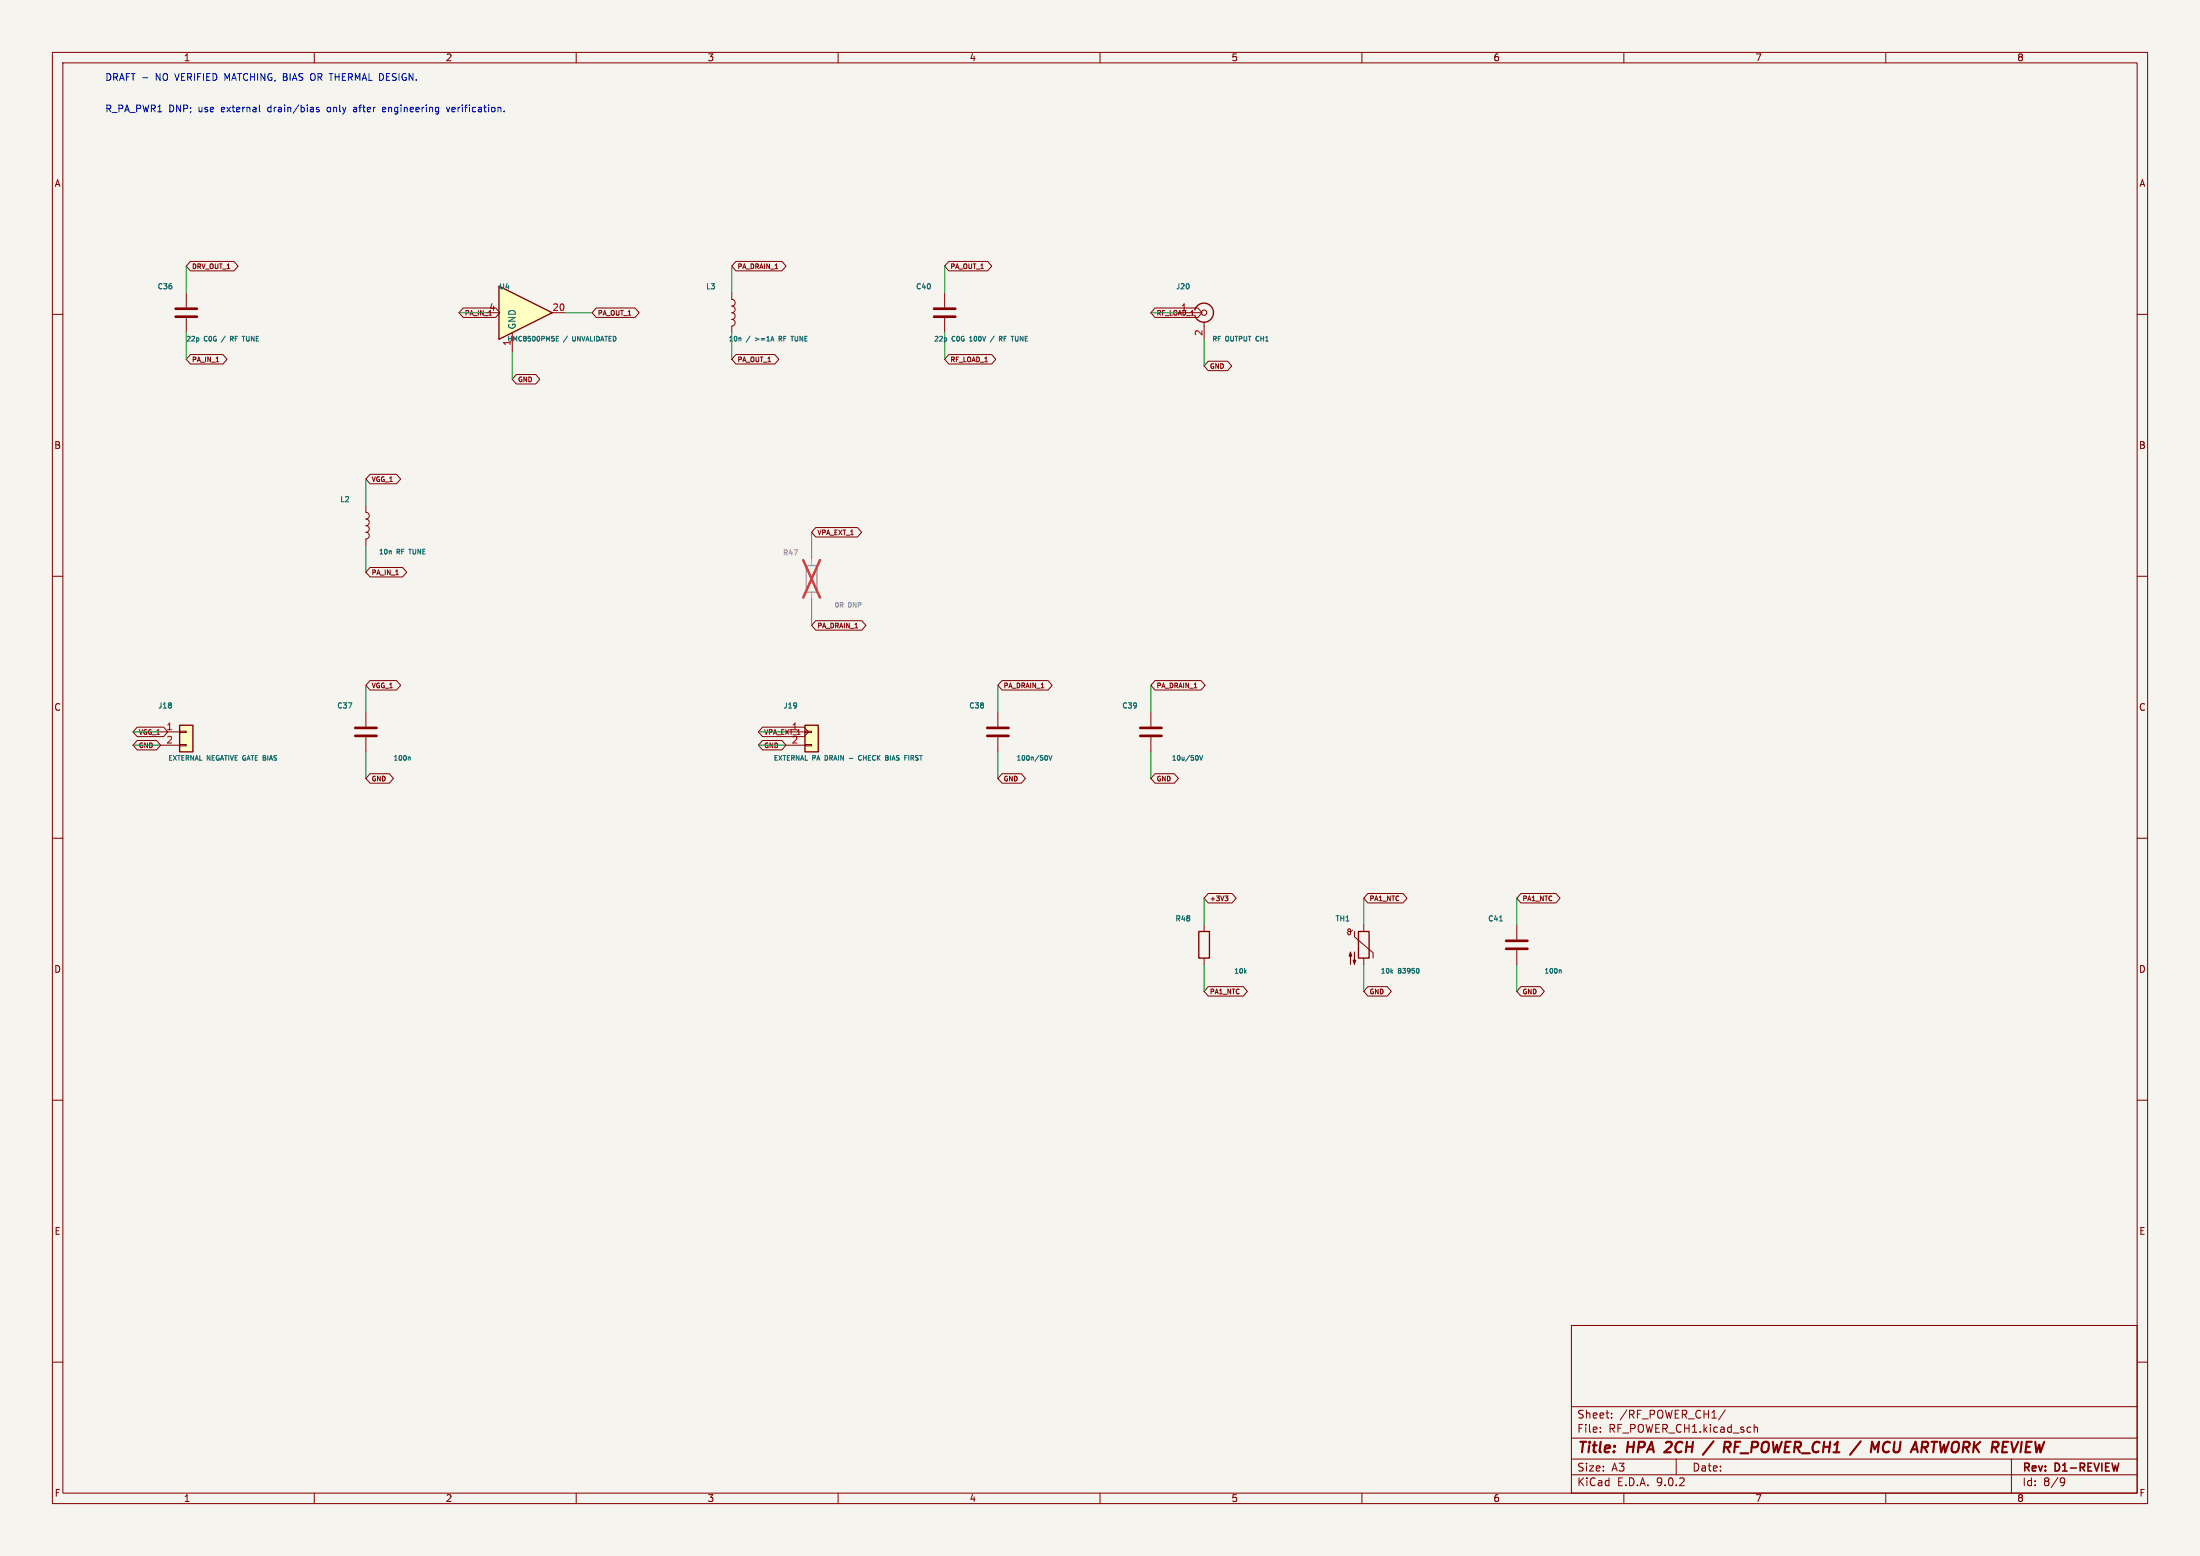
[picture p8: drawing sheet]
(kicad_sch (version 20250114) (generator "eeschema") (paper "A3") (title_block (title "HPA 2CH / RF_POWER_CH1 / MCU ARTWORK REVIEW") (rev "D1-REVIEW")) (lib_symbols
(symbol "Device:C" (pin_numbers (hide yes)) (pin_names (offset 0.254)) (exclude_from_sim no) (in_bom yes) (on_board yes) (property "Reference" "C" (at 0.635 2.54 0) (effects (font (size 1.27 1.27)) (justify left))) (property "Value" "C" (at 0.635 -2.54 0) (effects (font (size 1.27 1.27)) (justify left))) (property "Footprint" "" (at 0.9652 -3.81 0) (effects (font (size 1.27 1.27)) (hide yes))) (property "Datasheet" "~" (at 0 0 0) (effects (font (size 1.27 1.27)) (hide yes))) (property "Description" "Unpolarized capacitor" (at 0 0 0) (effects (font (size 1.27 1.27)) (hide yes))) (property "ki_keywords" "cap capacitor" (at 0 0 0) (effects (font (size 1.27 1.27)) (hide yes))) (property "ki_fp_filters" "C_*" (at 0 0 0) (effects (font (size 1.27 1.27)) (hide yes))) (symbol "C_0_1" (polyline (pts (xy -2.032 0.762) (xy 2.032 0.762)) (stroke (width 0.508) (type default)) (fill (type none))) (polyline (pts (xy -2.032 -0.762) (xy 2.032 -0.762)) (stroke (width 0.508) (type default)) (fill (type none)))) (symbol "C_1_1" (pin passive line (at 0 3.81 270) (length 2.794) (name "~" (effects (font (size 1.27 1.27)))) (number "1" (effects (font (size 1.27 1.27))))) (pin passive line (at 0 -3.81 90) (length 2.794) (name "~" (effects (font (size 1.27 1.27)))) (number "2" (effects (font (size 1.27 1.27)))))) (embedded_fonts no))
(symbol "RF_Amplifier:HMC8500PM5E" (property "Reference" "U" (at 0 6.35 0) (effects (font (size 1.27 1.27)) (justify left))) (property "Value" "HMC8500PM5E" (at 0 3.81 0) (effects (font (size 1.27 1.27)) (justify left))) (property "Footprint" "Package_CSP:LFCSP-32-1EP_5x5mm_P0.5mm_EP3.1x3.1mm" (at -1.27 0 0) (effects (font (size 1.27 1.27)) (hide yes))) (property "Datasheet" "https://www.analog.com/media/en/technical-documentation/data-sheets/HMC8500PM5E.pdf" (at -1.27 0 0) (effects (font (size 1.27 1.27)) (hide yes))) (property "Description" "10 W (40 dBm), 0.01 GHz to 2.8 GHz, GaN Power Amplifier, LFCSP-32" (at 0 0 0) (effects (font (size 1.27 1.27)) (hide yes))) (property "ki_keywords" "RF Amplifier" (at 0 0 0) (effects (font (size 1.27 1.27)) (hide yes))) (property "ki_fp_filters" "LFCSP*1EP*5x5mm*P0.5mm*" (at 0 0 0) (effects (font (size 1.27 1.27)) (hide yes))) (exclude_from_sim no) (in_bom yes) (on_board yes) (embedded_fonts no) (symbol "HMC8500PM5E_1_1" (polyline (pts (xy 5.08 0) (xy -5.08 5.08) (xy -5.08 -5.08) (xy 5.08 0)) (stroke (width 0.254) (type default)) (fill (type background))) (pin input line (at -7.62 0 0) (length 2.54) (name "~" (effects (font (size 1.27 1.27)))) (number "4" (effects (font (size 1.27 1.27))))) (pin input line (at -7.62 0 0) (length 2.54) (hide yes) (name "~" (effects (font (size 1.27 1.27)))) (number "5" (effects (font (size 1.27 1.27))))) (pin power_in line (at -2.54 -7.62 90) (length 3.81) (name "GND" (effects (font (size 1.27 1.27)))) (number "1" (effects (font (size 1.27 1.27))))) (pin passive line (at -2.54 -7.62 90) (length 3.81) (hide yes) (name "GND" (effects (font (size 1.27 1.27)))) (number "10" (effects (font (size 1.27 1.27))))) (pin passive line (at -2.54 -7.62 90) (length 3.81) (hide yes) (name "GND" (effects (font (size 1.27 1.27)))) (number "11" (effects (font (size 1.27 1.27))))) (pin passive line (at -2.54 -7.62 90) (length 3.81) (hide yes) (name "GND" (effects (font (size 1.27 1.27)))) (number "12" (effects (font (size 1.27 1.27))))) (pin passive line (at -2.54 -7.62 90) (length 3.81) (hide yes) (name "GND" (effects (font (size 1.27 1.27)))) (number "13" (effects (font (size 1.27 1.27))))) (pin passive line (at -2.54 -7.62 90) (length 3.81) (hide yes) (name "GND" (effects (font (size 1.27 1.27)))) (number "14" (effects (font (size 1.27 1.27))))) (pin passive line (at -2.54 -7.62 90) (length 3.81) (hide yes) (name "GND" (effects (font (size 1.27 1.27)))) (number "15" (effects (font (size 1.27 1.27))))) (pin passive line (at -2.54 -7.62 90) (length 3.81) (hide yes) (name "GND" (effects (font (size 1.27 1.27)))) (number "16" (effects (font (size 1.27 1.27))))) (pin passive line (at -2.54 -7.62 90) (length 3.81) (hide yes) (name "GND" (effects (font (size 1.27 1.27)))) (number "17" (effects (font (size 1.27 1.27))))) (pin passive line (at -2.54 -7.62 90) (length 3.81) (hide yes) (name "GND" (effects (font (size 1.27 1.27)))) (number "18" (effects (font (size 1.27 1.27))))) (pin passive line (at -2.54 -7.62 90) (length 3.81) (hide yes) (name "GND" (effects (font (size 1.27 1.27)))) (number "19" (effects (font (size 1.27 1.27))))) (pin passive line (at -2.54 -7.62 90) (length 3.81) (hide yes) (name "GND" (effects (font (size 1.27 1.27)))) (number "2" (effects (font (size 1.27 1.27))))) (pin passive line (at -2.54 -7.62 90) (length 3.81) (hide yes) (name "GND" (effects (font (size 1.27 1.27)))) (number "22" (effects (font (size 1.27 1.27))))) (pin passive line (at -2.54 -7.62 90) (length 3.81) (hide yes) (name "GND" (effects (font (size 1.27 1.27)))) (number "23" (effects (font (size 1.27 1.27))))) (pin passive line (at -2.54 -7.62 90) (length 3.81) (hide yes) (name "GND" (effects (font (size 1.27 1.27)))) (number "24" (effects (font (size 1.27 1.27))))) (pin passive line (at -2.54 -7.62 90) (length 3.81) (hide yes) (name "GND" (effects (font (size 1.27 1.27)))) (number "25" (effects (font (size 1.27 1.27))))) (pin passive line (at -2.54 -7.62 90) (length 3.81) (hide yes) (name "GND" (effects (font (size 1.27 1.27)))) (number "26" (effects (font (size 1.27 1.27))))) (pin passive line (at -2.54 -7.62 90) (length 3.81) (hide yes) (name "GND" (effects (font (size 1.27 1.27)))) (number "27" (effects (font (size 1.27 1.27))))) (pin passive line (at -2.54 -7.62 90) (length 3.81) (hide yes) (name "GND" (effects (font (size 1.27 1.27)))) (number "28" (effects (font (size 1.27 1.27))))) (pin passive line (at -2.54 -7.62 90) (length 3.81) (hide yes) (name "GND" (effects (font (size 1.27 1.27)))) (number "29" (effects (font (size 1.27 1.27))))) (pin passive line (at -2.54 -7.62 90) (length 3.81) (hide yes) (name "GND" (effects (font (size 1.27 1.27)))) (number "3" (effects (font (size 1.27 1.27))))) (pin passive line (at -2.54 -7.62 90) (length 3.81) (hide yes) (name "GND" (effects (font (size 1.27 1.27)))) (number "30" (effects (font (size 1.27 1.27))))) (pin passive line (at -2.54 -7.62 90) (length 3.81) (hide yes) (name "GND" (effects (font (size 1.27 1.27)))) (number "31" (effects (font (size 1.27 1.27))))) (pin passive line (at -2.54 -7.62 90) (length 3.81) (hide yes) (name "GND" (effects (font (size 1.27 1.27)))) (number "32" (effects (font (size 1.27 1.27))))) (pin passive line (at -2.54 -7.62 90) (length 3.81) (hide yes) (name "GND" (effects (font (size 1.27 1.27)))) (number "33" (effects (font (size 1.27 1.27))))) (pin passive line (at -2.54 -7.62 90) (length 3.81) (hide yes) (name "GND" (effects (font (size 1.27 1.27)))) (number "6" (effects (font (size 1.27 1.27))))) (pin passive line (at -2.54 -7.62 90) (length 3.81) (hide yes) (name "GND" (effects (font (size 1.27 1.27)))) (number "7" (effects (font (size 1.27 1.27))))) (pin passive line (at -2.54 -7.62 90) (length 3.81) (hide yes) (name "GND" (effects (font (size 1.27 1.27)))) (number "8" (effects (font (size 1.27 1.27))))) (pin passive line (at -2.54 -7.62 90) (length 3.81) (hide yes) (name "GND" (effects (font (size 1.27 1.27)))) (number "9" (effects (font (size 1.27 1.27))))) (pin output line (at 7.62 0 180) (length 2.54) (name "~" (effects (font (size 1.27 1.27)))) (number "20" (effects (font (size 1.27 1.27))))) (pin passive line (at 7.62 0 180) (length 2.54) (hide yes) (name "~" (effects (font (size 1.27 1.27)))) (number "21" (effects (font (size 1.27 1.27)))))))
(symbol "Device:L" (pin_numbers (hide yes)) (pin_names (offset 1.016) (hide yes)) (exclude_from_sim no) (in_bom yes) (on_board yes) (property "Reference" "L" (at -1.27 0 90) (effects (font (size 1.27 1.27)))) (property "Value" "L" (at 1.905 0 90) (effects (font (size 1.27 1.27)))) (property "Footprint" "" (at 0 0 0) (effects (font (size 1.27 1.27)) (hide yes))) (property "Datasheet" "~" (at 0 0 0) (effects (font (size 1.27 1.27)) (hide yes))) (property "Description" "Inductor" (at 0 0 0) (effects (font (size 1.27 1.27)) (hide yes))) (property "ki_keywords" "inductor choke coil reactor magnetic" (at 0 0 0) (effects (font (size 1.27 1.27)) (hide yes))) (property "ki_fp_filters" "Choke_* *Coil* Inductor_* L_*" (at 0 0 0) (effects (font (size 1.27 1.27)) (hide yes))) (symbol "L_0_1" (arc (start 0 2.54) (mid 0.6323 1.905) (end 0 1.27) (stroke (width 0) (type default)) (fill (type none))) (arc (start 0 1.27) (mid 0.6323 0.635) (end 0 0) (stroke (width 0) (type default)) (fill (type none))) (arc (start 0 0) (mid 0.6323 -0.635) (end 0 -1.27) (stroke (width 0) (type default)) (fill (type none))) (arc (start 0 -1.27) (mid 0.6323 -1.905) (end 0 -2.54) (stroke (width 0) (type default)) (fill (type none)))) (symbol "L_1_1" (pin passive line (at 0 3.81 270) (length 1.27) (name "1" (effects (font (size 1.27 1.27)))) (number "1" (effects (font (size 1.27 1.27))))) (pin passive line (at 0 -3.81 90) (length 1.27) (name "2" (effects (font (size 1.27 1.27)))) (number "2" (effects (font (size 1.27 1.27)))))) (embedded_fonts no))
(symbol "Connector_Generic:Conn_01x02" (pin_names (offset 1.016) (hide yes)) (exclude_from_sim no) (in_bom yes) (on_board yes) (property "Reference" "J" (at 0 2.54 0) (effects (font (size 1.27 1.27)))) (property "Value" "Conn_01x02" (at 0 -5.08 0) (effects (font (size 1.27 1.27)))) (property "Footprint" "" (at 0 0 0) (effects (font (size 1.27 1.27)) (hide yes))) (property "Datasheet" "~" (at 0 0 0) (effects (font (size 1.27 1.27)) (hide yes))) (property "Description" "Generic connector, single row, 01x02, script generated (kicad-library-utils/schlib/autogen/connector/)" (at 0 0 0) (effects (font (size 1.27 1.27)) (hide yes))) (property "ki_keywords" "connector" (at 0 0 0) (effects (font (size 1.27 1.27)) (hide yes))) (property "ki_fp_filters" "Connector*:*_1x??_*" (at 0 0 0) (effects (font (size 1.27 1.27)) (hide yes))) (symbol "Conn_01x02_1_1" (rectangle (start -1.27 1.27) (end 1.27 -3.81) (stroke (width 0.254) (type default)) (fill (type background))) (rectangle (start -1.27 0.127) (end 0 -0.127) (stroke (width 0.1524) (type default)) (fill (type none))) (rectangle (start -1.27 -2.413) (end 0 -2.667) (stroke (width 0.1524) (type default)) (fill (type none))) (pin passive line (at -5.08 0 0) (length 3.81) (name "Pin_1" (effects (font (size 1.27 1.27)))) (number "1" (effects (font (size 1.27 1.27))))) (pin passive line (at -5.08 -2.54 0) (length 3.81) (name "Pin_2" (effects (font (size 1.27 1.27)))) (number "2" (effects (font (size 1.27 1.27)))))) (embedded_fonts no))
(symbol "Device:R" (pin_numbers (hide yes)) (pin_names (offset 0)) (exclude_from_sim no) (in_bom yes) (on_board yes) (property "Reference" "R" (at 2.032 0 90) (effects (font (size 1.27 1.27)))) (property "Value" "R" (at 0 0 90) (effects (font (size 1.27 1.27)))) (property "Footprint" "" (at -1.778 0 90) (effects (font (size 1.27 1.27)) (hide yes))) (property "Datasheet" "~" (at 0 0 0) (effects (font (size 1.27 1.27)) (hide yes))) (property "Description" "Resistor" (at 0 0 0) (effects (font (size 1.27 1.27)) (hide yes))) (property "ki_keywords" "R res resistor" (at 0 0 0) (effects (font (size 1.27 1.27)) (hide yes))) (property "ki_fp_filters" "R_*" (at 0 0 0) (effects (font (size 1.27 1.27)) (hide yes))) (symbol "R_0_1" (rectangle (start -1.016 -2.54) (end 1.016 2.54) (stroke (width 0.254) (type default)) (fill (type none)))) (symbol "R_1_1" (pin passive line (at 0 3.81 270) (length 1.27) (name "~" (effects (font (size 1.27 1.27)))) (number "1" (effects (font (size 1.27 1.27))))) (pin passive line (at 0 -3.81 90) (length 1.27) (name "~" (effects (font (size 1.27 1.27)))) (number "2" (effects (font (size 1.27 1.27)))))) (embedded_fonts no))
(symbol "Connector:Conn_Coaxial" (pin_names (offset 1.016) (hide yes)) (exclude_from_sim no) (in_bom yes) (on_board yes) (property "Reference" "J" (at 0.254 3.048 0) (effects (font (size 1.27 1.27)))) (property "Value" "Conn_Coaxial" (at 2.921 0 90) (effects (font (size 1.27 1.27)))) (property "Footprint" "" (at 0 0 0) (effects (font (size 1.27 1.27)) (hide yes))) (property "Datasheet" "~" (at 0 0 0) (effects (font (size 1.27 1.27)) (hide yes))) (property "Description" "coaxial connector (BNC, SMA, SMB, SMC, Cinch/RCA, LEMO, ...)" (at 0 0 0) (effects (font (size 1.27 1.27)) (hide yes))) (property "ki_keywords" "BNC SMA SMB SMC LEMO coaxial connector CINCH RCA MCX MMCX U.FL UMRF" (at 0 0 0) (effects (font (size 1.27 1.27)) (hide yes))) (property "ki_fp_filters" "*BNC* *SMA* *SMB* *SMC* *Cinch* *LEMO* *UMRF* *MCX* *U.FL*" (at 0 0 0) (effects (font (size 1.27 1.27)) (hide yes))) (symbol "Conn_Coaxial_0_1" (polyline (pts (xy -2.54 0) (xy -0.508 0)) (stroke (width 0) (type default)) (fill (type none))) (arc (start 1.778 0) (mid 0.222 -1.8079) (end -1.778 -0.508) (stroke (width 0.254) (type default)) (fill (type none))) (arc (start -1.778 0.508) (mid 0.2221 1.8084) (end 1.778 0) (stroke (width 0.254) (type default)) (fill (type none))) (circle (center 0 0) (radius 0.508) (stroke (width 0.2032) (type default)) (fill (type none))) (polyline (pts (xy 0 -2.54) (xy 0 -1.778)) (stroke (width 0) (type default)) (fill (type none)))) (symbol "Conn_Coaxial_1_1" (pin passive line (at -5.08 0 0) (length 2.54) (name "In" (effects (font (size 1.27 1.27)))) (number "1" (effects (font (size 1.27 1.27))))) (pin passive line (at 0 -5.08 90) (length 2.54) (name "Ext" (effects (font (size 1.27 1.27)))) (number "2" (effects (font (size 1.27 1.27)))))) (embedded_fonts no))
(symbol "Device:Thermistor_NTC" (pin_numbers (hide yes)) (pin_names (offset 0)) (exclude_from_sim no) (in_bom yes) (on_board yes) (property "Reference" "TH" (at -4.445 0 90) (effects (font (size 1.27 1.27)))) (property "Value" "Thermistor_NTC" (at 3.175 0 90) (effects (font (size 1.27 1.27)))) (property "Footprint" "" (at 0 1.27 0) (effects (font (size 1.27 1.27)) (hide yes))) (property "Datasheet" "~" (at 0 1.27 0) (effects (font (size 1.27 1.27)) (hide yes))) (property "Description" "Temperature dependent resistor, negative temperature coefficient" (at 0 0 0) (effects (font (size 1.27 1.27)) (hide yes))) (property "ki_keywords" "thermistor NTC resistor sensor RTD" (at 0 0 0) (effects (font (size 1.27 1.27)) (hide yes))) (property "ki_fp_filters" "*NTC* *Thermistor* PIN?ARRAY* bornier* *Terminal?Block* R_*" (at 0 0 0) (effects (font (size 1.27 1.27)) (hide yes))) (symbol "Thermistor_NTC_0_1" (arc (start -3.175 2.413) (mid -3.0506 2.3165) (end -3.048 2.159) (stroke (width 0) (type default)) (fill (type none))) (arc (start -3.048 2.794) (mid -2.9736 2.9736) (end -2.794 3.048) (stroke (width 0) (type default)) (fill (type none))) (arc (start -2.794 3.048) (mid -2.6144 2.9736) (end -2.54 2.794) (stroke (width 0) (type default)) (fill (type none))) (arc (start -2.794 2.54) (mid -2.9736 2.6144) (end -3.048 2.794) (stroke (width 0) (type default)) (fill (type none))) (arc (start -2.794 1.905) (mid -2.9736 1.9794) (end -3.048 2.159) (stroke (width 0) (type default)) (fill (type none))) (arc (start -2.54 2.159) (mid -2.6144 1.9794) (end -2.794 1.905) (stroke (width 0) (type default)) (fill (type none))) (arc (start -2.159 2.794) (mid -2.434 2.5608) (end -2.794 2.54) (stroke (width 0) (type default)) (fill (type none))) (polyline (pts (xy -2.54 2.159) (xy -2.54 2.794)) (stroke (width 0) (type default)) (fill (type none))) (polyline (pts (xy -2.54 -3.683) (xy -2.54 -1.397) (xy -2.794 -2.159) (xy -2.286 -2.159) (xy -2.54 -1.397) (xy -2.54 -1.651)) (stroke (width 0) (type default)) (fill (type outline))) (polyline (pts (xy -1.778 2.54) (xy -1.778 1.524) (xy 1.778 -1.524) (xy 1.778 -2.54)) (stroke (width 0) (type default)) (fill (type none))) (polyline (pts (xy -1.778 -1.397) (xy -1.778 -3.683) (xy -2.032 -2.921) (xy -1.524 -2.921) (xy -1.778 -3.683) (xy -1.778 -3.429)) (stroke (width 0) (type default)) (fill (type outline))) (rectangle (start -1.016 2.54) (end 1.016 -2.54) (stroke (width 0.254) (type default)) (fill (type none)))) (symbol "Thermistor_NTC_1_1" (pin passive line (at 0 3.81 270) (length 1.27) (name "~" (effects (font (size 1.27 1.27)))) (number "1" (effects (font (size 1.27 1.27))))) (pin passive line (at 0 -3.81 90) (length 1.27) (name "~" (effects (font (size 1.27 1.27)))) (number "2" (effects (font (size 1.27 1.27)))))) (embedded_fonts no)))
(symbol (lib_id "Device:C") (at 35.56 59.69 0) (unit 1) (in_bom yes) (on_board yes) (dnp no) (property "Reference" "C36" (at 31.560000000000002 54.69 0) (effects (font (size 1 1)))) (property "Value" "22p C0G / RF TUNE" (at 42.56 64.69 0) (effects (font (size .9 .9)))) (property "Footprint" "Capacitor_SMD:C_0603_1608Metric" (at 35.56 59.69 0) (effects (font (size 1 1)) (hide yes))) (pin "1") (pin "2"))
(wire (pts (xy 35.56 55.88) (xy 35.56 50.8)) (stroke (width 0) (type default)))
(global_label "DRV_OUT_1" (shape bidirectional) (at 35.56 50.8 0) (effects (font (size .9 .9)) (justify left)))
(wire (pts (xy 35.56 63.5) (xy 35.56 68.58)) (stroke (width 0) (type default)))
(global_label "PA_IN_1" (shape bidirectional) (at 35.56 68.58 0) (effects (font (size .9 .9)) (justify left)))
(symbol (lib_id "RF_Amplifier:HMC8500PM5E") (at 100.33 59.69 0) (unit 1) (in_bom yes) (on_board yes) (dnp no) (property "Reference" "U4" (at 96.33 54.69 0) (effects (font (size 1 1)))) (property "Value" "HMC8500PM5E / UNVALIDATED" (at 107.33 64.69 0) (effects (font (size .9 .9)))) (property "Footprint" "Package_CSP:LFCSP-32-1EP_5x5mm_P0.5mm_EP3.1x3.1mm" (at 100.33 59.69 0) (effects (font (size 1 1)) (hide yes))) (pin "4") (pin "5") (pin "1") (pin "10") (pin "11") (pin "12") (pin "13") (pin "14") (pin "15") (pin "16") (pin "17") (pin "18") (pin "19") (pin "2") (pin "22") (pin "23") (pin "24") (pin "25") (pin "26") (pin "27") (pin "28") (pin "29") (pin "3") (pin "30") (pin "31") (pin "32") (pin "33") (pin "6") (pin "7") (pin "8") (pin "9") (pin "20") (pin "21"))
(wire (pts (xy 92.71 59.69) (xy 87.63 59.69)) (stroke (width 0) (type default)))
(global_label "PA_IN_1" (shape bidirectional) (at 87.63 59.69 0) (effects (font (size .9 .9)) (justify left)))
(wire (pts (xy 97.79 67.31) (xy 97.79 72.39)) (stroke (width 0) (type default)))
(global_label "GND" (shape bidirectional) (at 97.79 72.39 0) (effects (font (size .9 .9)) (justify left)))
(wire (pts (xy 107.95 59.69) (xy 113.03 59.69)) (stroke (width 0) (type default)))
(global_label "PA_OUT_1" (shape bidirectional) (at 113.03 59.69 0) (effects (font (size .9 .9)) (justify left)))
(symbol (lib_id "Device:L") (at 69.85 100.33 0) (unit 1) (in_bom yes) (on_board yes) (dnp no) (property "Reference" "L2" (at 65.85 95.33 0) (effects (font (size 1 1)))) (property "Value" "10n RF TUNE" (at 76.85 105.33 0) (effects (font (size .9 .9)))) (property "Footprint" "Inductor_SMD:L_0805_2012Metric" (at 69.85 100.33 0) (effects (font (size 1 1)) (hide yes))) (pin "1") (pin "2"))
(wire (pts (xy 69.85 96.52) (xy 69.85 91.44)) (stroke (width 0) (type default)))
(global_label "VGG_1" (shape bidirectional) (at 69.85 91.44 0) (effects (font (size .9 .9)) (justify left)))
(wire (pts (xy 69.85 104.14) (xy 69.85 109.22)) (stroke (width 0) (type default)))
(global_label "PA_IN_1" (shape bidirectional) (at 69.85 109.22 0) (effects (font (size .9 .9)) (justify left)))
(symbol (lib_id "Connector_Generic:Conn_01x02") (at 35.56 139.7 0) (unit 1) (in_bom yes) (on_board yes) (dnp no) (property "Reference" "J18" (at 31.560000000000002 134.7 0) (effects (font (size 1 1)))) (property "Value" "EXTERNAL NEGATIVE GATE BIAS" (at 42.56 144.7 0) (effects (font (size .9 .9)))) (property "Footprint" "Connector_PinHeader_2.54mm:PinHeader_1x02_P2.54mm_Vertical" (at 35.56 139.7 0) (effects (font (size 1 1)) (hide yes))) (pin "1") (pin "2"))
(wire (pts (xy 30.48 139.7) (xy 25.4 139.7)) (stroke (width 0) (type default)))
(global_label "VGG_1" (shape bidirectional) (at 25.4 139.7 0) (effects (font (size .9 .9)) (justify left)))
(wire (pts (xy 30.48 142.24) (xy 25.4 142.24)) (stroke (width 0) (type default)))
(global_label "GND" (shape bidirectional) (at 25.4 142.24 0) (effects (font (size .9 .9)) (justify left)))
(symbol (lib_id "Device:C") (at 69.85 139.7 0) (unit 1) (in_bom yes) (on_board yes) (dnp no) (property "Reference" "C37" (at 65.85 134.7 0) (effects (font (size 1 1)))) (property "Value" "100n" (at 76.85 144.7 0) (effects (font (size .9 .9)))) (property "Footprint" "Capacitor_SMD:C_0603_1608Metric" (at 69.85 139.7 0) (effects (font (size 1 1)) (hide yes))) (pin "1") (pin "2"))
(wire (pts (xy 69.85 135.89) (xy 69.85 130.81)) (stroke (width 0) (type default)))
(global_label "VGG_1" (shape bidirectional) (at 69.85 130.81 0) (effects (font (size .9 .9)) (justify left)))
(wire (pts (xy 69.85 143.51) (xy 69.85 148.59)) (stroke (width 0) (type default)))
(global_label "GND" (shape bidirectional) (at 69.85 148.59 0) (effects (font (size .9 .9)) (justify left)))
(symbol (lib_id "Connector_Generic:Conn_01x02") (at 154.94 139.7 0) (unit 1) (in_bom yes) (on_board yes) (dnp no) (property "Reference" "J19" (at 150.94 134.7 0) (effects (font (size 1 1)))) (property "Value" "EXTERNAL PA DRAIN - CHECK BIAS FIRST" (at 161.94 144.7 0) (effects (font (size .9 .9)))) (property "Footprint" "Connector_PinHeader_2.54mm:PinHeader_1x02_P2.54mm_Vertical" (at 154.94 139.7 0) (effects (font (size 1 1)) (hide yes))) (pin "1") (pin "2"))
(wire (pts (xy 149.86 139.7) (xy 144.78 139.7)) (stroke (width 0) (type default)))
(global_label "VPA_EXT_1" (shape bidirectional) (at 144.78 139.7 0) (effects (font (size .9 .9)) (justify left)))
(wire (pts (xy 149.86 142.24) (xy 144.78 142.24)) (stroke (width 0) (type default)))
(global_label "GND" (shape bidirectional) (at 144.78 142.24 0) (effects (font (size .9 .9)) (justify left)))
(symbol (lib_id "Device:R") (at 154.94 110.49 0) (unit 1) (in_bom yes) (on_board yes) (dnp yes) (property "Reference" "R47" (at 150.94 105.49 0) (effects (font (size 1 1)))) (property "Value" "0R DNP" (at 161.94 115.49 0) (effects (font (size .9 .9)))) (property "Footprint" "Resistor_SMD:R_0603_1608Metric" (at 154.94 110.49 0) (effects (font (size 1 1)) (hide yes))) (pin "1") (pin "2"))
(wire (pts (xy 154.94 106.68) (xy 154.94 101.6)) (stroke (width 0) (type default)))
(global_label "VPA_EXT_1" (shape bidirectional) (at 154.94 101.6 0) (effects (font (size .9 .9)) (justify left)))
(wire (pts (xy 154.94 114.3) (xy 154.94 119.38)) (stroke (width 0) (type default)))
(global_label "PA_DRAIN_1" (shape bidirectional) (at 154.94 119.38 0) (effects (font (size .9 .9)) (justify left)))
(symbol (lib_id "Device:L") (at 139.7 59.69 0) (unit 1) (in_bom yes) (on_board yes) (dnp no) (property "Reference" "L3" (at 135.7 54.69 0) (effects (font (size 1 1)))) (property "Value" "10n / >=1A RF TUNE" (at 146.7 64.69 0) (effects (font (size .9 .9)))) (property "Footprint" "Inductor_SMD:L_0805_2012Metric" (at 139.7 59.69 0) (effects (font (size 1 1)) (hide yes))) (pin "1") (pin "2"))
(wire (pts (xy 139.7 55.88) (xy 139.7 50.8)) (stroke (width 0) (type default)))
(global_label "PA_DRAIN_1" (shape bidirectional) (at 139.7 50.8 0) (effects (font (size .9 .9)) (justify left)))
(wire (pts (xy 139.7 63.5) (xy 139.7 68.58)) (stroke (width 0) (type default)))
(global_label "PA_OUT_1" (shape bidirectional) (at 139.7 68.58 0) (effects (font (size .9 .9)) (justify left)))
(symbol (lib_id "Device:C") (at 190.5 139.7 0) (unit 1) (in_bom yes) (on_board yes) (dnp no) (property "Reference" "C38" (at 186.5 134.7 0) (effects (font (size 1 1)))) (property "Value" "100n/50V" (at 197.5 144.7 0) (effects (font (size .9 .9)))) (property "Footprint" "Capacitor_SMD:C_0603_1608Metric" (at 190.5 139.7 0) (effects (font (size 1 1)) (hide yes))) (pin "1") (pin "2"))
(wire (pts (xy 190.5 135.89) (xy 190.5 130.81)) (stroke (width 0) (type default)))
(global_label "PA_DRAIN_1" (shape bidirectional) (at 190.5 130.81 0) (effects (font (size .9 .9)) (justify left)))
(wire (pts (xy 190.5 143.51) (xy 190.5 148.59)) (stroke (width 0) (type default)))
(global_label "GND" (shape bidirectional) (at 190.5 148.59 0) (effects (font (size .9 .9)) (justify left)))
(symbol (lib_id "Device:C") (at 219.71 139.7 0) (unit 1) (in_bom yes) (on_board yes) (dnp no) (property "Reference" "C39" (at 215.71 134.7 0) (effects (font (size 1 1)))) (property "Value" "10u/50V" (at 226.71 144.7 0) (effects (font (size .9 .9)))) (property "Footprint" "Capacitor_SMD:C_1210_3225Metric" (at 219.71 139.7 0) (effects (font (size 1 1)) (hide yes))) (pin "1") (pin "2"))
(wire (pts (xy 219.71 135.89) (xy 219.71 130.81)) (stroke (width 0) (type default)))
(global_label "PA_DRAIN_1" (shape bidirectional) (at 219.71 130.81 0) (effects (font (size .9 .9)) (justify left)))
(wire (pts (xy 219.71 143.51) (xy 219.71 148.59)) (stroke (width 0) (type default)))
(global_label "GND" (shape bidirectional) (at 219.71 148.59 0) (effects (font (size .9 .9)) (justify left)))
(symbol (lib_id "Device:C") (at 180.34 59.69 0) (unit 1) (in_bom yes) (on_board yes) (dnp no) (property "Reference" "C40" (at 176.34 54.69 0) (effects (font (size 1 1)))) (property "Value" "22p C0G 100V / RF TUNE" (at 187.34 64.69 0) (effects (font (size .9 .9)))) (property "Footprint" "Capacitor_SMD:C_0603_1608Metric" (at 180.34 59.69 0) (effects (font (size 1 1)) (hide yes))) (pin "1") (pin "2"))
(wire (pts (xy 180.34 55.88) (xy 180.34 50.8)) (stroke (width 0) (type default)))
(global_label "PA_OUT_1" (shape bidirectional) (at 180.34 50.8 0) (effects (font (size .9 .9)) (justify left)))
(wire (pts (xy 180.34 63.5) (xy 180.34 68.58)) (stroke (width 0) (type default)))
(global_label "RF_LOAD_1" (shape bidirectional) (at 180.34 68.58 0) (effects (font (size .9 .9)) (justify left)))
(symbol (lib_id "Connector:Conn_Coaxial") (at 229.87 59.69 0) (unit 1) (in_bom yes) (on_board yes) (dnp no) (property "Reference" "J20" (at 225.87 54.69 0) (effects (font (size 1 1)))) (property "Value" "RF OUTPUT CH1" (at 236.87 64.69 0) (effects (font (size .9 .9)))) (property "Footprint" "Connector_Coaxial:SMA_Amphenol_132134_Vertical" (at 229.87 59.69 0) (effects (font (size 1 1)) (hide yes))) (pin "1") (pin "2"))
(wire (pts (xy 224.79 59.69) (xy 219.71 59.69)) (stroke (width 0) (type default)))
(global_label "RF_LOAD_1" (shape bidirectional) (at 219.71 59.69 0) (effects (font (size .9 .9)) (justify left)))
(wire (pts (xy 229.87 64.77) (xy 229.87 69.85)) (stroke (width 0) (type default)))
(global_label "GND" (shape bidirectional) (at 229.87 69.85 0) (effects (font (size .9 .9)) (justify left)))
(symbol (lib_id "Device:Thermistor_NTC") (at 260.35 180.34 0) (unit 1) (in_bom yes) (on_board yes) (dnp no) (property "Reference" "TH1" (at 256.35 175.34 0) (effects (font (size 1 1)))) (property "Value" "10k B3950" (at 267.35 185.34 0) (effects (font (size .9 .9)))) (property "Footprint" "Resistor_SMD:R_0603_1608Metric" (at 260.35 180.34 0) (effects (font (size 1 1)) (hide yes))) (pin "1") (pin "2"))
(wire (pts (xy 260.35 176.53) (xy 260.35 171.45)) (stroke (width 0) (type default)))
(global_label "PA1_NTC" (shape bidirectional) (at 260.35 171.45 0) (effects (font (size .9 .9)) (justify left)))
(wire (pts (xy 260.35 184.15) (xy 260.35 189.23)) (stroke (width 0) (type default)))
(global_label "GND" (shape bidirectional) (at 260.35 189.23 0) (effects (font (size .9 .9)) (justify left)))
(symbol (lib_id "Device:R") (at 229.87 180.34 0) (unit 1) (in_bom yes) (on_board yes) (dnp no) (property "Reference" "R48" (at 225.87 175.34 0) (effects (font (size 1 1)))) (property "Value" "10k" (at 236.87 185.34 0) (effects (font (size .9 .9)))) (property "Footprint" "Resistor_SMD:R_0603_1608Metric" (at 229.87 180.34 0) (effects (font (size 1 1)) (hide yes))) (pin "1") (pin "2"))
(wire (pts (xy 229.87 176.53) (xy 229.87 171.45)) (stroke (width 0) (type default)))
(global_label "+3V3" (shape bidirectional) (at 229.87 171.45 0) (effects (font (size .9 .9)) (justify left)))
(wire (pts (xy 229.87 184.15) (xy 229.87 189.23)) (stroke (width 0) (type default)))
(global_label "PA1_NTC" (shape bidirectional) (at 229.87 189.23 0) (effects (font (size .9 .9)) (justify left)))
(symbol (lib_id "Device:C") (at 289.56 180.34 0) (unit 1) (in_bom yes) (on_board yes) (dnp no) (property "Reference" "C41" (at 285.56 175.34 0) (effects (font (size 1 1)))) (property "Value" "100n" (at 296.56 185.34 0) (effects (font (size .9 .9)))) (property "Footprint" "Capacitor_SMD:C_0603_1608Metric" (at 289.56 180.34 0) (effects (font (size 1 1)) (hide yes))) (pin "1") (pin "2"))
(wire (pts (xy 289.56 176.53) (xy 289.56 171.45)) (stroke (width 0) (type default)))
(global_label "PA1_NTC" (shape bidirectional) (at 289.56 171.45 0) (effects (font (size .9 .9)) (justify left)))
(wire (pts (xy 289.56 184.15) (xy 289.56 189.23)) (stroke (width 0) (type default)))
(global_label "GND" (shape bidirectional) (at 289.56 189.23 0) (effects (font (size .9 .9)) (justify left)))
(text "DRAFT - NO VERIFIED MATCHING, BIAS OR THERMAL DESIGN." (at 20 15 0) (effects (font (size 1.3 1.3)) (justify left)))
(text "R_PA_PWR1 DNP; use external drain/bias only after engineering verification." (at 20 21 0) (effects (font (size 1.3 1.3)) (justify left))))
